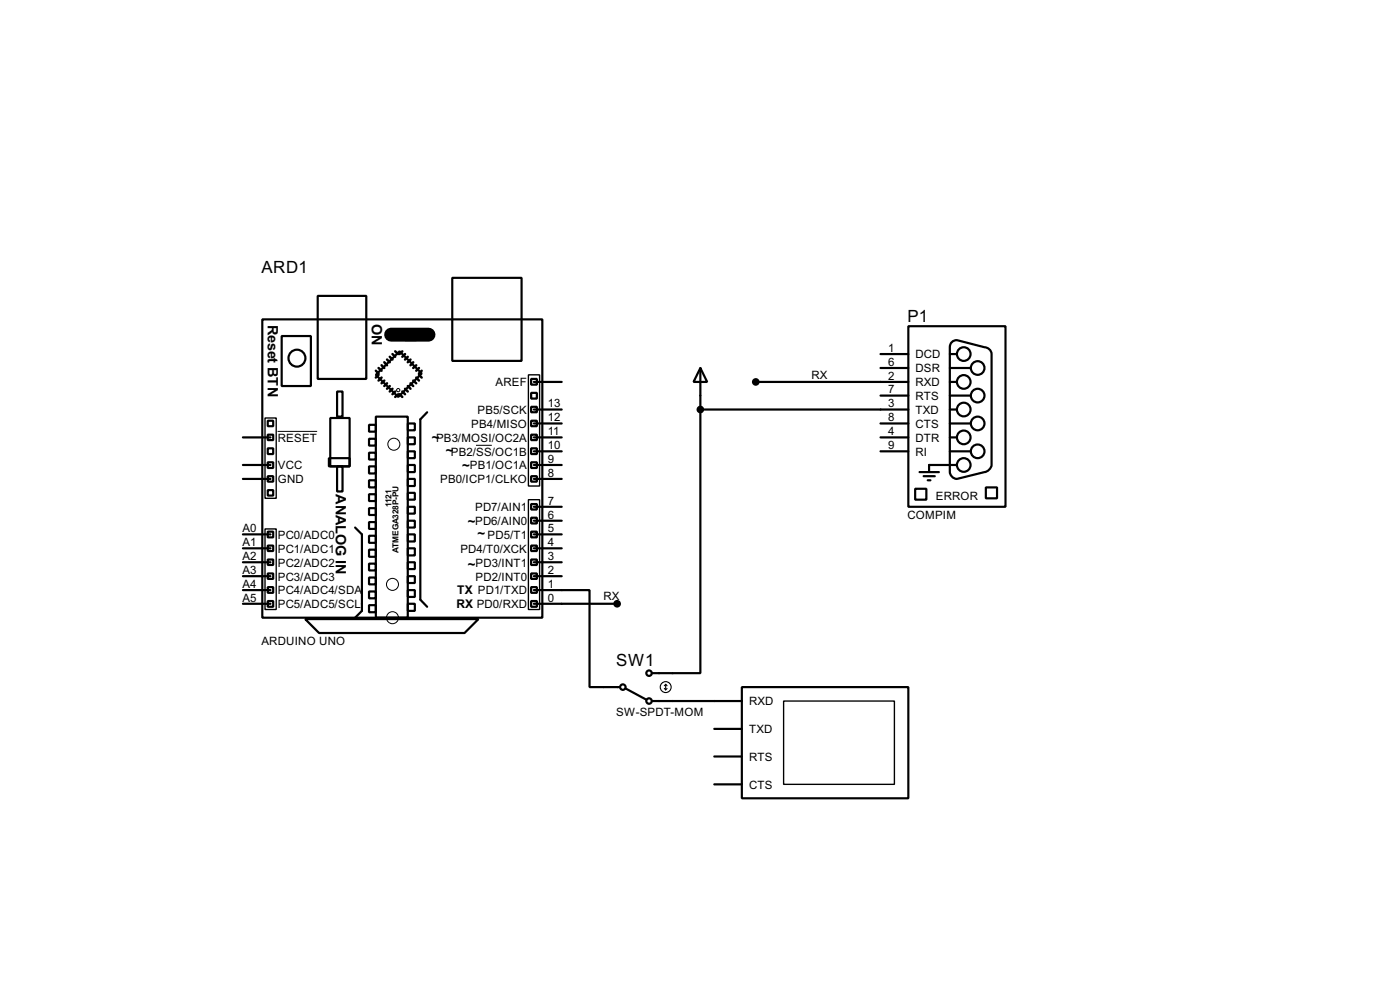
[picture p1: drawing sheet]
<svg xmlns="http://www.w3.org/2000/svg" width="256mm" height="180mm" viewBox="0 0 256 180" stroke-linecap="round" stroke-linejoin="round" font-family="sans-serif">
<g fill="none" stroke="#000" stroke-width=".4">
<path d="M48.1 58.5h51.3v54.6h-51.3zM58.2 54.2h8.9v15.2h-8.9zM82.9 50.9h12.7v15.2h-12.7zM166.4 59.7h17.8v33.1h-17.8zM49.1 79.6h1v1h-1zM49.1 77h1v1h-1zM51.6 61.5h5.4v9.2h-5.4zM60.5 76.5h3.6v8.9h-3.6zM61.8 71.7h1v4.6h-1zM67.6 77.8h1.3v1.2h-1.3zM68.9 76.3h5.8v36.8h-5.8zM68.9 68.6l4.3-4.3 4.1 4.1-4.3 4.3z"/>
<path d="M74.2 60.3h2.1v2h-2.1zM74.7 77.5h1.3v1.3h-1.3zM78.3 75.5l-1.3 1.3v33l1.3 1.3M97.3 69.4h1.1v1h-1.1zM97.3 74.5h1.1v1h-1.1zM97.3 77h1.1v1h-1.1zM97.3 79.6h1.1v1h-1.1zM97.3 71.9h1.1v1.1h-1.1zM97.8 69.9h5.1M97.8 75h5.1M97.8 77.5h5.1M128.3 67.4l1.3 2.5h-2.5z"/>
<path d="M128.3 75v48.2h-8.9M128.3 75h38.1M128.3 67.4v7.6M138.5 69.9h27.9M161.3 77.5h5.1M161.3 64.8h5.1M161.3 67.4h5.1M161.3 72.4h5.1M174 69.9h1.3M174 75h1.3M174 77.5h3.9M174 64.8h1.3"/>
<path d="M174 67.4h3.9M174 72.4h3.9M174.2 62.7l.7-.4h.4l5.1 1.3a1.36 1.36 0 0 1 1.3 1.2v20.3a1.58 1.58 0 0 1-1.3 1.3l-5.1 1.3a1.38 1.38 0 0 1-1.3-1.3v-22.8zM44.5 97.8h5.1M44.5 87.7h5.1M44.5 85.1h5.1M44.5 80.1h5.1M49.1 84.6h1v1.1h-1zM49.1 89.7h1v1h-1zM49.1 87.2h1v1h-1zM49.1 82.1h1v1h-1zM49.1 97.3h1v1.1h-1z"/>
<path d="M49.1 99.9h1v1h-1zM60.3 83.9h3.8v1.5h-3.8zM61.8 85.4h1v4.6h-1zM65.1 96.6l1.2 1.2v14l-1.2 1.3M67.6 80.3h1.3v1.3h-1.3zM67.6 82.9h1.3v1.2h-1.3zM67.6 85.4h1.3v1.3h-1.3zM67.6 87.9h1.3v1.3h-1.3zM67.6 90.5h1.3v1.2h-1.3zM67.6 93h1.3v1.3h-1.3zM67.6 95.6h1.3v1.2h-1.3zM67.6 98.1h1.3v1.3h-1.3z"/>
<path d="M74.7 80.1h1.3v1.2h-1.3zM74.7 82.6h1.3v1.3h-1.3zM74.7 85.1h1.3v1.3h-1.3zM74.7 87.7h1.3v1.3h-1.3zM74.7 90.2h1.3v1.3h-1.3zM74.7 92.8h1.3v1.2h-1.3zM74.7 95.3h1.3v1.3h-1.3zM74.7 97.8h1.3v1.3h-1.3zM97.3 82.1h1.1v1h-1.1zM97.3 84.6h1.1v1.1h-1.1zM97.3 87.2h1.1v1h-1.1zM97.3 92.3h1.1v1h-1.1z"/>
<path d="M97.3 94.8h1.1v1h-1.1zM97.3 97.3h1.1v1.1h-1.1zM97.3 99.9h1.1v1h-1.1zM97.8 97.8h5.1M97.8 95.3h5.1M97.8 92.8h5.1M97.8 87.7h5.1M97.8 85.1h5.1M97.8 82.6h5.1M97.8 80.1h5.1M161.3 82.6h5.1M161.3 80.1h5.1"/>
<path d="M167.7 89.5h2v2h-2zM168.5 86.4h3.5M169.2 87.2h2.1M170 87.9h.5M174 82.6h3.9M174 80.1h1.3M175.3 85.1h-5.1v1.3M180.6 89.2h2.1v2h-2.1zM44.5 110.5h5.1M44.5 108h5.1M44.5 105.5h5.1M44.5 102.9h5.1"/>
<path d="M44.5 100.4h5.1M49.1 102.4h1v1h-1zM49.1 105h1v1h-1zM49.1 107.5h1v1h-1zM49.1 110h1v1.1h-1zM55.9 113.3h31.8l-2.6 2.6h-26.6zM67.6 100.6h1.3v1.3h-1.3zM67.6 103.2h1.3v1.2h-1.3zM67.6 105.7h1.3v1.3h-1.3zM67.6 108.3h1.3v1.2h-1.3zM67.6 110.8h1.3v1.3h-1.3zM74.7 100.4h1.3v1.3h-1.3z"/>
<path d="M74.7 102.9h1.3v1.3h-1.3zM74.7 105.5h1.3v1.2h-1.3zM74.7 108h1.3v1.3h-1.3zM74.7 110.5h1.3v1.3h-1.3zM97.3 102.4h1.1v1h-1.1zM97.3 105h1.1v1h-1.1zM97.3 107.5h1.1v1h-1.1zM97.3 110h1.1v1.1h-1.1zM97.8 108h10.2v17.8h5.6M97.8 110.5h15.3M97.8 105.5h5.1M97.8 102.9h5.1"/>
<path d="M97.8 100.4h5.1M114.6 126l3.8 2.1M119.4 128.3h16.5M130.9 138.5h5M130.9 133.4h5M135.9 125.8h30.5v20.3h-30.5zM130.9 143.6h5"/>
<circle cx="54.4" cy="65.6" r="1.55"/>
<circle cx="176.5" cy="64.8" r="1.25"/>
<circle cx="176.5" cy="69.9" r="1.25"/>
<circle cx="176.5" cy="75" r="1.25"/>
<circle cx="179.1" cy="67.4" r="1.25"/>
<circle cx="179.1" cy="77.5" r="1.25"/>
<circle cx="179.1" cy="72.4" r="1.25"/>
<circle cx="176.5" cy="80.1" r="1.25"/>
<circle cx="176.5" cy="85.1" r="1.25"/>
<circle cx="179.1" cy="82.6" r="1.25"/>
<circle cx="114.1" cy="125.8" r=".5"/>
<circle cx="118.9" cy="123.2" r=".5"/>
<circle cx="118.9" cy="128.3" r=".5"/>
</g>
<path d="M71.7 61.3h6.8" fill="none" stroke="#000" stroke-width="2.6"/>
<g fill="none" stroke="#000" stroke-width=".45">
<path d="M68.9 67.9l.5 .5M69.4 67.4l.5 .5M69.4 68.6l-.5 .5M69.9 66.9l.5 .5M69.9 69.1l-.5 .6M70.4 66.3l.5 .6M70.4 69.7l-.5 .5M70.9 65.8l.5 .5M70.9 70.2l-.5 .5M71.4 65.3l.5 .5M71.4 70.7l-.5 .5M71.9 64.8l.5 .5"/>
<path d="M71.9 71.2l-.5 .5M72.4 64.3l.6 .5M72.4 71.7l-.5 .5M73 72.2l-.6 .5M73.2 72.2l.5 .5M73.7 71.7l.5 .5M73.7 64.3l-.5 .5M74.2 71.2l.5 .5M74.2 64.8l-.5 .5M74.7 70.7l.5 .5M74.7 65.3l-.5 .5M75.2 70.2l.5 .5"/>
<path d="M75.2 65.8l-.5 .5M75.7 69.7l.6 .5M75.7 66.3l-.5 .6M76.3 69.1l.5 .6M76.3 66.9l-.6 .5M76.8 68.6l.5 .5M76.8 67.4l-.5 .5M77.3 67.9l-.5 .5"/>
</g>
<g fill="none" stroke="#000" stroke-width=".18">
<path d="M50.9 79h7.2M87.2 81.5h2.9"/>
<circle cx="72.9" cy="71.4" r=".3"/>
<circle cx="72.1" cy="81.3" r="1.1"/>
<circle cx="71.9" cy="113.1" r="1.1"/>
<circle cx="71.9" cy="107" r="1.1"/>
</g>
<path d="M48.6 76.5h2v14.7h-2zM96.8 68.6h2.1v20.4h-2.1zM48.6 96.8h2v14.8h-2zM96.8 91.5h2.1v20.1h-2.1zM143.6 128.3h20.3v15.3h-20.3z" fill="none" stroke="#000" stroke-width=".25"/>
<g fill="none" stroke="#000" stroke-width=".2">
<path d="M121.7 126l.3 .3M122 125.3v1M122 125.3l-.3 .2M122 125.3l.2 .2M122.2 126l-.2 .3"/>
<circle cx="121.9" cy="125.8" r="1"/>
</g>
<g fill="#000" stroke="#000" stroke-width=".4">
<circle cx="128.3" cy="75" r=".5"/>
<circle cx="138.4" cy="69.9" r=".5"/>
<circle cx="113" cy="110.5" r=".5"/>
</g>
<g font-size="3.5">
<text x="47.9" y="50.1">ARD1</text>
<text x="166.3" y="58.9">P1</text>
<text x="112.9" y="121.9">SW1</text>
</g>
<g font-size="3">
<text x="49.1" y="59.5" transform="rotate(90 49.1 59.5)">Reset BTN</text>
<text x="68.1" y="59.3" transform="rotate(90 68.1 59.3)">ON</text>
<text x="61.5" y="90.5" transform="rotate(90 61.5 90.5)">ANALOG IN</text>
</g>
<g font-size="2.7">
<text x="79.1" y="81">~</text>
<text x="81.7" y="83.4">~</text>
<text x="84.7" y="86">~</text>
<text x="85.7" y="96.2">~</text>
<text x="87.5" y="98.5">~</text>
<text x="85.7" y="104.1">~</text>
</g>
<g font-size="2.5">
<text x="83.6" y="111.3">RX PD0/RXD</text>
<text x="83.7" y="108.8">TX PD1/TXD</text>
</g>
<g font-size="2.4">
<text x="162.7" y="64.4">1</text>
<text x="167.7" y="65.6">DCD</text>
<text x="90.8" y="70.7">AREF</text>
<text x="148.6" y="69.3">RX</text>
<text x="162.7" y="69.5">2</text>
<text x="162.7" y="72">7</text>
<text x="162.7" y="67">6</text>
<text x="167.7" y="70.7">RXD</text>
<text x="167.7" y="68.1">DSR</text>
<text x="87.5" y="75.8">PB5/SCK</text>
<text x="100.4" y="77.1">12</text>
<text x="100.4" y="74.6">13</text>
<text x="162.7" y="74.6">3</text>
<text x="162.7" y="77.1">8</text>
<text x="167.7" y="75.8">TXD</text>
<text x="167.7" y="73.2">RTS</text>
<text x="50.9" y="80.8">RESET</text>
<text x="79.9" y="80.8">PB3/MOSI/OC2A</text>
<text x="82.6" y="83.4">PB2/SS/OC1B</text>
<text x="86.3" y="78.3">PB4/MISO</text>
<text x="100.4" y="82.2">10</text>
<text x="100.4" y="79.7">11</text>
<text x="162.7" y="79.7">4</text>
<text x="162.7" y="82.2">9</text>
<text x="167.7" y="78.3">CTS</text>
<text x="167.7" y="80.8">DTR</text>
<text x="167.7" y="83.4">RI</text>
<text x="50.9" y="85.9">VCC</text>
<text x="50.9" y="88.5">GND</text>
<text x="80.6" y="88.5">PB0/ICP1/CLKO</text>
<text x="86.1" y="85.9">PB1/OC1A</text>
<text x="100.4" y="87.3">8</text>
<text x="100.4" y="84.7">9</text>
<text x="87" y="93.6">PD7/AIN1</text>
<text x="100.4" y="94.9">6</text>
<text x="100.4" y="92.4">7</text>
<text x="166.2" y="95">COMPIM</text>
<text x="171.4" y="91.5">ERROR</text>
<text x="44.4" y="100">A1</text>
<text x="44.4" y="97.4">A0</text>
<text x="50.9" y="101.2">PC1/ADC1</text>
<text x="50.9" y="98.6">PC0/ADC0</text>
<text x="84.3" y="101.2">PD4/T0/XCK</text>
<text x="87" y="96.1">PD6/AIN0</text>
<text x="89.3" y="98.6">PD5/T1</text>
<text x="100.4" y="100">4</text>
<text x="100.4" y="97.4">5</text>
<text x="44.4" y="107.6">A4</text>
<text x="44.4" y="105.1">A3</text>
<text x="44.4" y="102.5">A2</text>
<text x="50.9" y="106.3">PC3/ADC3</text>
<text x="50.9" y="103.7">PC2/ADC2</text>
<text x="87.1" y="106.3">PD2/INT0</text>
<text x="87.1" y="103.7">PD3/INT1</text>
<text x="100.4" y="107.6">1</text>
<text x="100.4" y="105.1">2</text>
<text x="100.4" y="102.5">3</text>
<text x="44.4" y="110.1">A5</text>
<text x="50.9" y="111.3">PC5/ADC5/SCL</text>
<text x="50.9" y="108.8">PC4/ADC4/SDA</text>
<text x="100.4" y="110.1">0</text>
<text x="110.5" y="109.9">RX</text>
<text x="47.9" y="118.1">ARDUINO UNO</text>
<text x="112.9" y="131">SW-SPDT-MOM</text>
<text x="137.2" y="129.1">RXD</text>
<text x="137.2" y="134.2">TXD</text>
<text x="137.2" y="139.3">RTS</text>
<text x="137.2" y="144.4">CTS</text>
</g>
<g font-size="1.7">
<text x="71.8" y="92.8" transform="rotate(-90 71.8 92.8)">1121</text>
<text x="73" y="101.2" transform="rotate(-90 73 101.2)">ATMEGA328P-PU</text>
</g>
</svg>
